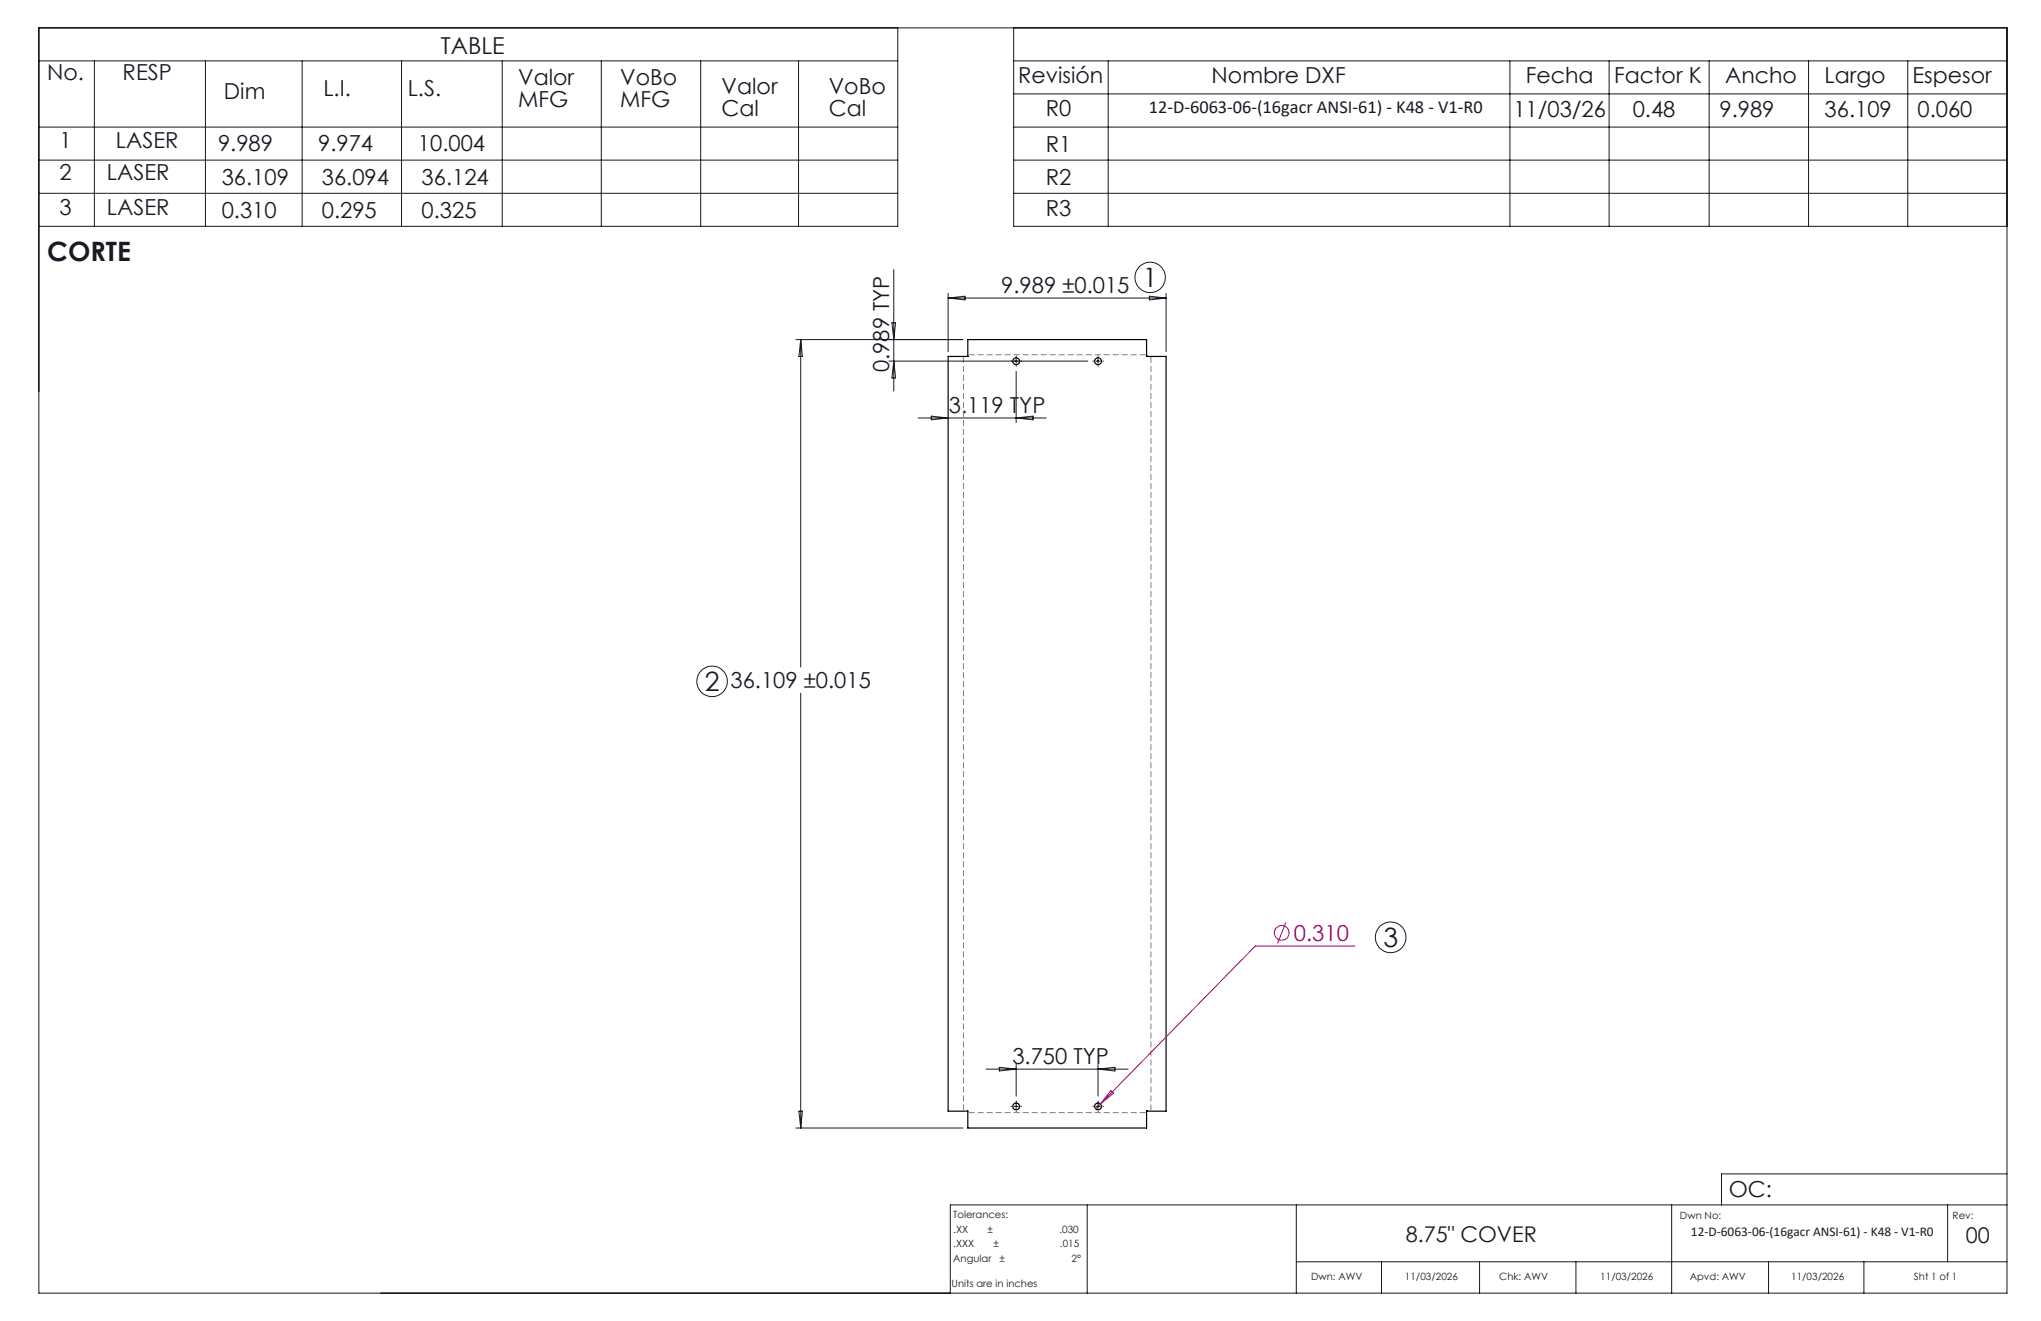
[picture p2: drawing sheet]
<svg xmlns="http://www.w3.org/2000/svg" width="432mm" height="279mm" viewBox="0 0 432 279" stroke-linecap="round" stroke-linejoin="round" font-family="sans-serif">
<g fill="none" stroke="#000" stroke-width=".25">
<path d="M204.7 75.4h.1M204.8 75.4h-4.2v159.6h4.1M204.8 75.4v-3.6h37.8v3.6M242.6 75.4h.1M242.6 75.4h4.1v159.6h-4.1M204.7 235l.1 3.6h37.8v-3.6M204.7 235h.1M242.6 235h.1"/>
<circle cx="215" cy="76.4" r=".73"/>
<circle cx="232.3" cy="76.4" r=".73"/>
<circle cx="215" cy="234" r=".73"/>
<circle cx="232.3" cy="234" r=".73"/>
</g>
<g fill="none" stroke="#a0006e" stroke-width=".21">
<path d="M272.1 195.1l-1.8 4.4M286.7 200.1h-21.1l-32.8 33.4M232.8 233.5l-1 1M235 230.7l.6 .5-2.8 2.3z"/>
<circle cx="271.2" cy="197.3" r="1.56"/>
</g>
<g fill="none" stroke="#191924" stroke-width=".21">
<path d="M8.2 5.9h416.4v267.6h-416.4zM8.2 12.9h181.7M20 12.9v35M43.5 12.9v35M63.9 12.9v35M84.9 12.9v35M106.3 12.9v35M127.2 12.9v35M148.2 12.9v35M168.9 12.9v35M189.9 5.9v42h-181.7M214.5 12.9h210.1"/>
<path d="M214.5 5.9v42h210.1M214.5 19.9h210.1M234.5 12.9v35M319.4 12.9v35M340.4 12.9v35M361.6 12.9v35M382.6 12.9v35M403.6 12.9v35M8.2 26.9h181.7M8.2 33.9h181.7M214.5 26.9h210.1M214.5 33.9h210.1"/>
<path d="M8.2 40.9h181.7M189.1 57v25.7M214.5 40.9h210.1M168.4 71.8h35.3M169.4 71.8v69.3M169.4 71.8l.4 3.6h-.8zM188.1 76.4h42M188.7 68.3h.8l-.4 3.5zM189.1 76.4l.4 3.5h-.8zM200.6 62.1v12.3M200.6 63h46.1M200.6 63l3.6-.3v.7z"/>
<path d="M215 75.9v.9M215 78.6v10.8M231.8 76.4h1M232.3 75.9v.9M243.2 62.7l3.5 .3-3.5 .4zM246.7 62.1v12.3M194.2 88.4h27.1M197 88l3.6 .4-3.6 .4zM215 88.4l3.5-.4v.8zM169.4 146.6v92M168.4 238.6h35.3M169 235h.8l-.4 3.6z"/>
<path d="M208.6 226.1h30.1M211.4 225.7l3.6 .4-3.6 .4zM214.5 234h.9M215 225.1v6.7M215 233.5v1M231.8 234h1M232.3 225.1v6.7M232.3 233.5v1M232.3 226.1l3.6-.4v.8zM230 254.8v18.7M274.2 254.8v18.7M353.7 254.8v18.7"/>
<path d="M412 254.8v12.1M424.6 254.8h-223.6v18.7M424.6 248.3h-60.4v6.5M274.2 266.9h150.4M292.3 266.9v6.6M313 266.9v6.6M333.4 266.9v6.6M374.2 266.9v6.6M394.3 266.9v6.6"/>
<circle cx="243.3" cy="58.7" r="3.2"/>
<circle cx="150.7" cy="144.1" r="3.2"/>
<circle cx="294.2" cy="198.2" r="3.2"/>
</g>
<g fill="none" stroke="#191924" stroke-width=".21" stroke-dasharray="15.2 1.3 1.3 1.3" stroke-linecap="butt">
<path d="M214.1 76.4h-.3M215 77.3v.2M215 75.5v-.3M215.9 76.4h.3M231.4 76.4h-.3M232.3 77.3v.2M232.3 75.5v-.3M233.2 76.4h.3M214.1 234h-.3M215 234.9v.3M215 233.1v-.3M215.9 234h.3"/>
<path d="M231.4 234h-.3M232.3 234.9v.3M232.3 233.1v-.3M233.2 234h.3"/>
</g>
<path d="M242.6 75h-37.8M204.8 235.3h37.8" fill="none" stroke="#808080" stroke-width=".21" stroke-dasharray="1.3 .6" stroke-dashoffset="-.2" stroke-linecap="butt"/>
<path d="M203.8 75.4v159.6M243.5 235v-159.6" fill="none" stroke="#808080" stroke-width=".21" stroke-dasharray="1.3 .6" stroke-dashoffset="-.1" stroke-linecap="butt"/>
<g font-size="5.6" fill="#191924">
<text x="10" y="55.2">CORTE</text>
<text x="241.8" y="60.6">1</text>
<text x="149.1" y="146.1">2</text>
<text x="292.7" y="200.2">3</text>
</g>
<text font-size="4.9" fill="#191924" x="93.3" y="11.4">TABLE</text>
<g font-size="4.7" fill="#191924">
<text x="10" y="17">No.</text>
<text x="26" y="17">RESP</text>
<text x="215.4" y="17.6">Revisión</text>
<text x="256.3" y="17.6">Nombre DXF</text>
<text x="322.8" y="17.5">Fecha</text>
<text x="341.5" y="17.5">Factor K</text>
<text x="365" y="17.5">Ancho</text>
<text x="386" y="17.5">Largo</text>
<text x="404.6" y="17.5">Espesor</text>
<text x="47.4" y="20.9">Dim</text>
<text x="68.4" y="20.4">L.I.</text>
<text x="86.3" y="20.4">L.S.</text>
<text x="109.6" y="18.1">Valor</text>
<text x="109.6" y="22.6">MFG</text>
<text x="131.2" y="18.1">VoBo</text>
<text x="131.2" y="22.6">MFG</text>
<text x="152.7" y="20">Valor</text>
<text x="175.3" y="20">VoBo</text>
<text x="152.7" y="24.5">Cal</text>
<text x="175.3" y="24.5">Cal</text>
<text x="221.3" y="24.6">R0</text>
<text x="320.2" y="24.7">11/03/26</text>
<text x="345.4" y="24.7">0.48</text>
<text x="363.8" y="24.7">9.989</text>
<text x="386" y="24.7">36.109</text>
<text x="405.7" y="24.7">0.060</text>
<text x="12.6" y="31.3">1</text>
<text x="24.5" y="31.3">LASER</text>
<text x="46.1" y="32">9.989</text>
<text x="67.3" y="32">9.974</text>
<text x="88.4" y="32">10.004</text>
<text x="221.3" y="32.1">R1</text>
<text x="12.6" y="38">2</text>
<text x="22.6" y="38">LASER</text>
<text x="46.9" y="39.2">36.109</text>
<text x="68.1" y="39.2">36.094</text>
<text x="89.2" y="39.2">36.124</text>
<text x="221.3" y="39.1">R2</text>
<text x="12.6" y="45.4">3</text>
<text x="22.6" y="45.4">LASER</text>
<text x="46.9" y="46.1">0.310</text>
<text x="68.1" y="46.1">0.295</text>
<text x="89.2" y="46.1">0.325</text>
<text x="221.3" y="45.8">R3</text>
<text x="211.8" y="62">9.989 ±0.015</text>
<text x="188.1" y="78.7" transform="rotate(-90 188.1 78.7)">0.989 TYP</text>
<text x="200.7" y="87.4">3.119 TYP</text>
<text x="154.6" y="145.6">36.109 ±0.015</text>
<text x="214.2" y="225.1">3.750 TYP</text>
<text x="365.8" y="253.1">OC:</text>
</g>
<text font-size="4.7" fill="#a0006e" x="273.7" y="199">0.310</text>
<g font-size="4.6" fill="#191924">
<text x="297.4" y="262.7">8.75&quot; COVER</text>
<text x="415.9" y="263">00</text>
</g>
<text font-size="3.9" fill="#191924" x="243.1" y="24">12-D-6063-06-(16gacr ANSI-61) - K48 - V1-R0</text>
<text font-size="2.8" fill="#191924" x="357.8" y="261.5">12-D-6063-06-(16gacr ANSI-61) - K48 - V1-R0</text>
<g font-size="2.1" fill="#191924">
<text x="201.7" y="257.6">Tolerances:</text>
<text x="355.4" y="257.8">Dwn No:</text>
<text x="413.1" y="257.8">Rev:</text>
<text x="201.7" y="260.7">.XX</text>
<text x="201.7" y="263.9">.XXX</text>
<text x="208.9" y="260.7">±</text>
<text x="210.2" y="263.9">±</text>
<text x="224.1" y="260.7">.030</text>
<text x="224.3" y="263.9">.015</text>
<text x="201.7" y="267">Angular</text>
<text x="211.5" y="267">±</text>
<text x="226.7" y="267">2°</text>
<text x="201.3" y="272.3">Units are in inches</text>
<text x="277.4" y="270.7">Dwn: AWV</text>
<text x="297.2" y="270.7">11/03/2026</text>
<text x="317.2" y="270.7">Chk: AWV</text>
<text x="338.6" y="270.7">11/03/2026</text>
<text x="357.5" y="270.7">Apvd: AWV</text>
<text x="378.9" y="270.7">11/03/2026</text>
<text x="404.9" y="270.7">Sht 1 of 1</text>
</g>
</svg>
